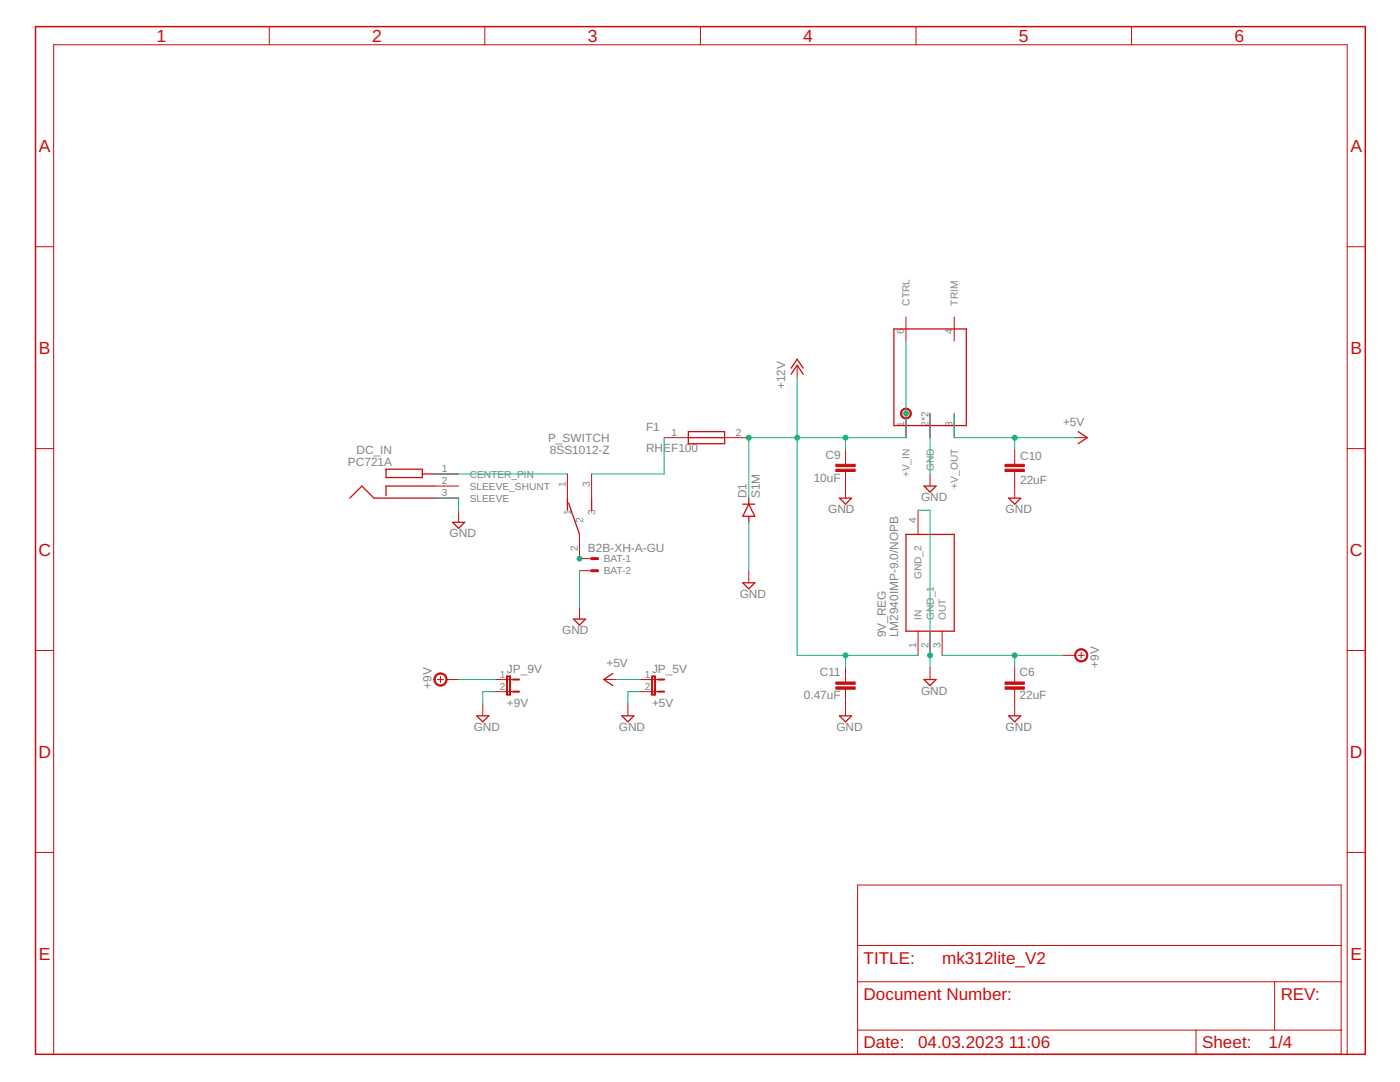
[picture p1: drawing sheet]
<svg xmlns="http://www.w3.org/2000/svg" width="279mm" height="216mm" viewBox="0 0 279 216" stroke-linecap="round" stroke-linejoin="round" font-family="sans-serif">
<g fill="none" stroke="#c90d0c" stroke-width=".25">
<path d="M157.9 74.7l1.2-1.8 1.2 1.8M157.9 73.5l1.2-1.8 1.2 1.8M178.4 65.6h14.4v19.3h-14.4zM69.8 99.4l2.4-2.4 2.4 2.4h12.1M77 93.6h7.3v1.7h-7.3zM84.3 94.6h2.4M86.7 97h-9.7v1.9M113.2 99.4v2.4M118.1 99.4v2.4M137.4 86.1h7.2v2.4h-7.2zM137.4 87.3h7.2M149.4 99.4v1.2"/>
<path d="M167.5 99.4h2.4l-1.2 1.2zM184.4 97h2.4l-1.2 1.2zM201.3 99.4h2.4l-1.2 1.2zM215.2 86.1l1.8 1.2-1.8 1.2M90.3 104.2h2.4l-1.2 1.2zM113.5 100.4l2.2 6.2M148.2 100.6h2.4M148.2 116.3h2.4l-1.2 1.2zM149.4 100.6l1.2 2.4h-2.4zM149.4 103v1.2M180.8 106.6h9.6v19.3h-9.6zM114.4 123.5h2.5l-1.2 1.2z"/>
<path d="M122.3 134.4l-1.8 1.2 1.8 1.2M184.4 135.6h2.4l-1.2 1.2zM95.1 142.8h2.5l-1.2 1.2zM124.1 142.8h2.4l-1.2 1.2zM167.5 142.8h2.4l-1.2 1.2zM201.3 142.8h2.4l-1.2 1.2z"/>
</g>
<g fill="none" stroke="#c90d0c" stroke-width=".2">
<path d="M53.7 5.3v3.6M96.8 5.3v3.6M139.8 5.3v3.6M182.8 5.3v3.6M225.8 5.3v3.6M7.1 49.2h3.6M268.9 49.2h3.6M159.1 72.9v2.4M180.8 63.2v4.9M190.4 63.2v4.9M7.1 89.5h3.6M86.7 94.6h4.8"/>
<path d="M86.7 97h4.8M86.7 99.4h4.8M113.2 94.6v4.8M118.1 94.6v4.8M132.5 87.3h4.9M144.6 87.3h4.8M168.7 89.7v2.9M168.7 94.1v5.3M180.8 82.5v4.8M185.6 82.5v4.8M185.6 94.6v2.4M190.4 82.5v4.8"/>
<path d="M202.5 89.7v2.9M202.5 94.1v5.3M214.6 87.3h2.4M268.9 89.5h3.6M91.5 101.8v2.4M115.7 106.6v4.9h2.4M115.7 113.9h2.4M149.4 113.9v2.4M183.2 101.8v4.8M7.1 129.8h3.6M87.3 135.6h1.2M87.9 135v1.2"/>
<path d="M89.1 135.6h2.4M98.8 135.6h3.6M98.8 138h3.6M115.7 121.1v2.4M120.5 135.6h2.4M127.7 135.6h3.6M127.7 138h3.6M168.7 133.2v2.9M168.7 137.5v5.3M183.2 125.9v4.9M185.6 125.9v4.9M185.6 133.2v2.4"/>
<path d="M188 125.9v4.9M202.5 133.2v2.9M202.5 137.5v5.3M212.2 130.8h2.4M215.2 130.8h1.2M215.8 130.2v1.2M268.9 129.8h3.6M96.4 140.4v2.4M125.3 140.4v2.4M7.1 170.1h3.6M171.2 176.6h96.5v33.8h-96.5zM268.9 170.1h3.6"/>
<path d="M171.2 195.9h96.5M171.2 188.7h96.5M254.4 195.9v9.6M10.7 210.4v-201.5h258.2v201.5M171.2 205.5h96.5M238.7 205.5v4.9"/>
</g>
<g fill="#c90d0c" stroke="#c90d0c" stroke-width=".2">
<path d="M200.6 137.1h3.8v.4h-3.8z"/>
<path d="M200.6 136.1h3.8v.4h-3.8z"/>
<path d="M166.8 93.6h3.9v.5h-3.9z"/>
<path d="M166.8 92.6h3.9v.5h-3.9z"/>
<path d="M166.8 137.1h3.9v.4h-3.9z"/>
<path d="M166.8 136.1h3.9v.4h-3.9z"/>
<path d="M200.6 93.6h3.8v.5h-3.8z"/>
<path d="M200.6 92.6h3.8v.5h-3.8z"/>
</g>
<g fill="#c90d0c" stroke="#c90d0c" stroke-width=".2">
<path d="M214.8 129.8a1.32 1.32 0 0 1 2.1 .3 1.32 1.32 0 0 1-.8 1.9 1.32 1.32 0 0 1-1.6-1.2h.2a1.08 1.08 0 0 1 1.5-1.1 1.08 1.08 0 0 1 .3 1.9 1.08 1.08 0 0 1-1.8-.6v-.2h-.2z" fill-rule="evenodd"/>
<path d="M87 134.6a1.33 1.33 0 0 1 2.1 .3 1.33 1.33 0 0 1-.8 1.9 1.33 1.33 0 0 1-1.7-1.2h.2a1.08 1.08 0 0 1 1.5-1 1.08 1.08 0 0 1 .3 1.8 1.08 1.08 0 0 1-1.7-.5l-.1-.3h-.2z" fill-rule="evenodd"/>
<path d="M180.1 81.7a1.09 1.09 0 0 1 1.7 .3 1.09 1.09 0 0 1-.8 1.6 1.09 1.09 0 0 1-1.3-1.1h.3a.85 .85 0 0 1 1.2-.7 .85 .85 0 0 1 .1 1.4 .85 .85 0 0 1-1.3-.4v-.3h-.3z" fill-rule="evenodd"/>
</g>
<path d="M7.1 5.3h265.4v205.1h-265.4z" fill="none" stroke="#c90d0c" stroke-width=".3"/>
<path d="M101.2 135h.6v3.6h-.6zM102.4 135.6h1.2M102.4 138h1.2M130.1 135h.6v3.6h-.6zM131.3 135.6h1.2M131.3 138h1.2" fill="none" stroke="#c90d0c" stroke-width=".4"/>
<path d="M118.1 113.9h1.2M118.1 111.5h1.2" fill="none" stroke="#c90d0c" stroke-width=".59"/>
<g fill="none" stroke="#0dab76" stroke-width=".2">
<path d="M159.1 75.3v55.5h24.1M180.8 68.1v19.2h-31.4v12.1M86.7 99.4h4.8v2.4M86.7 94.6h26.5M132.5 87.3v7.3h-14.4M168.7 87.3v2.4M185.6 82.5v12.1M190.4 82.5v4.8h24.2M202.5 87.3v2.4M115.7 113.9v7.2M149.4 104.2v9.7M183.2 101.8h2.4v31.4"/>
<path d="M91.5 135.6h7.3M98.8 138h-2.4v2.4M122.9 135.6h4.8M127.7 138h-2.4v2.4M168.7 130.8v2.4M188 130.8h24.2M202.5 130.8v2.4"/>
</g>
<g fill="#0dab76" stroke="#0dab76" stroke-width=".2">
<circle cx="185.6" cy="130.8" r=".49"/>
<circle cx="159.1" cy="87.3" r=".49"/>
<circle cx="168.7" cy="87.3" r=".49"/>
<circle cx="168.7" cy="130.8" r=".49"/>
<circle cx="149.4" cy="87.3" r=".49"/>
<circle cx="180.8" cy="82.5" r=".49"/>
<circle cx="202.5" cy="87.3" r=".49"/>
<circle cx="202.5" cy="130.8" r=".49"/>
<circle cx="115.7" cy="111.5" r=".49"/>
</g>
<g font-size="3.5" fill="#c90d0c">
<text x="31.2" y="8.4">1</text>
<text x="74.3" y="8.4">2</text>
<text x="117.3" y="8.4">3</text>
<text x="160.3" y="8.4">4</text>
<text x="203.3" y="8.4">5</text>
<text x="246.4" y="8.4">6</text>
<text x="7.7" y="30.3">A</text>
<text x="269.5" y="30.3">A</text>
<text x="7.7" y="70.6">B</text>
<text x="269.5" y="70.6">B</text>
<text x="7.7" y="110.9">C</text>
<text x="269.4" y="110.9">C</text>
<text x="7.7" y="151.2">D</text>
<text x="269.4" y="151.2">D</text>
<text x="7.7" y="191.5">E</text>
<text x="269.5" y="191.5">E</text>
</g>
<g font-size="3.4" fill="#c90d0c">
<text x="172.4" y="192.3">TITLE:</text>
<text x="188" y="192.3">mk312lite_V2</text>
<text x="172.4" y="199.5">Document Number:</text>
<text x="255.6" y="199.5">REV:</text>
<text x="172.4" y="209.2">Date:</text>
<text x="183.2" y="209.2">04.03.2023</text>
<text x="201.3" y="209.2">11:06</text>
<text x="239.9" y="209.2">Sheet:</text>
<text x="253.2" y="209.2">1/4</text>
</g>
<g font-size="2.4" fill="#808080">
<text x="156.7" y="77.7" transform="rotate(-90 156.7 77.7)">+12V</text>
<text x="109.4" y="88.2">P_SWITCH</text>
<text x="128.9" y="86">F1</text>
<text x="212.2" y="84.9">+5V</text>
<text x="69.4" y="93">PC721A</text>
<text x="71.1" y="90.6">DC_IN</text>
<text x="109.7" y="90.6">8SS1012-Z</text>
<text x="128.9" y="90.1">RHEF100</text>
<text x="164.7" y="91.6">C9</text>
<text x="203.6" y="91.7">C10</text>
<text x="149" y="99.4" transform="rotate(-90 149 99.4)">D1</text>
<text x="151.6" y="99.4" transform="rotate(-90 151.6 99.4)">S1M</text>
<text x="162.4" y="96.1">10uF</text>
<text x="183.8" y="100">GND</text>
<text x="203.6" y="96.5">22uF</text>
<text x="89.7" y="107.2">GND</text>
<text x="165.3" y="102.4">GND</text>
<text x="200.7" y="102.4">GND</text>
<text x="117.3" y="110.1">B2B-XH-A-GU</text>
<text x="147.6" y="119.3">GND</text>
<text x="112.2" y="126.5">GND</text>
<text x="176.8" y="127.1" transform="rotate(-90 176.8 127.1)">9V_REG</text>
<text x="179.2" y="127.1" transform="rotate(-90 179.2 127.1)">LM2940IMP-9.0/NOPB</text>
<text x="86.1" y="137.4" transform="rotate(-90 86.1 137.4)">+9V</text>
<text x="101.2" y="134.4">JP_9V</text>
<text x="121" y="133.2">+5V</text>
<text x="130.1" y="134.4">JP_5V</text>
<text x="163.6" y="135">C11</text>
<text x="203.5" y="135">C6</text>
<text x="219.3" y="133.2" transform="rotate(-90 219.3 133.2)">+9V</text>
<text x="101.2" y="141">+9V</text>
<text x="130.1" y="141">+5V</text>
<text x="160.4" y="139.6">0.47uF</text>
<text x="183.8" y="138.6">GND</text>
<text x="203.5" y="139.6">22uF</text>
<text x="94.5" y="145.8">GND</text>
<text x="123.5" y="145.8">GND</text>
<text x="166.9" y="145.8">GND</text>
<text x="200.7" y="145.8">GND</text>
</g>
<g font-size="2" fill="#808080">
<text x="181.5" y="61" transform="rotate(-90 181.5 61)">CTRL</text>
<text x="191.2" y="61" transform="rotate(-90 191.2 61)">TRIM</text>
<text x="180.5" y="66.6" transform="rotate(-90 180.5 66.6)">6</text>
<text x="190.1" y="66.6" transform="rotate(-90 190.1 66.6)">4</text>
<text x="134" y="87">1</text>
<text x="146.8" y="87">2</text>
<text x="180.5" y="85.1" transform="rotate(-90 180.5 85.1)">1</text>
<text x="185.3" y="85.1" transform="rotate(-90 185.3 85.1)">2*2</text>
<text x="190.1" y="85.1" transform="rotate(-90 190.1 85.1)">3</text>
<text x="88.2" y="94.2">1</text>
<text x="93.8" y="95.3">CENTER_PIN</text>
<text x="181.5" y="95.3" transform="rotate(-90 181.5 95.3)">+V_IN</text>
<text x="186.3" y="94.1" transform="rotate(-90 186.3 94.1)">GND</text>
<text x="88.2" y="96.7">2</text>
<text x="88.2" y="99.1">3</text>
<text x="93.8" y="97.7">SLEEVE_SHUNT</text>
<text x="93.8" y="100.1">SLEEVE</text>
<text x="112.9" y="97.2" transform="rotate(-90 112.9 97.2)">1</text>
<text x="117.7" y="97.2" transform="rotate(-90 117.7 97.2)">3</text>
<text x="191.2" y="97.5" transform="rotate(-90 191.2 97.5)">+V_OUT</text>
<text x="114" y="102.7" transform="rotate(-90 114 102.7)">1</text>
<text x="116.4" y="104.4" transform="rotate(-90 116.4 104.4)">2</text>
<text x="118.8" y="102.7" transform="rotate(-90 118.8 102.7)">3</text>
<text x="182.9" y="104.4" transform="rotate(-90 182.9 104.4)">4</text>
<text x="115.3" y="110" transform="rotate(-90 115.3 110)">2</text>
<text x="120.5" y="112.2">BAT-1</text>
<text x="120.5" y="114.6">BAT-2</text>
<text x="183.9" y="115.6" transform="rotate(-90 183.9 115.6)">GND_2</text>
<text x="183.9" y="123.7" transform="rotate(-90 183.9 123.7)">IN</text>
<text x="186.3" y="123.7" transform="rotate(-90 186.3 123.7)">GND_1</text>
<text x="188.8" y="123.7" transform="rotate(-90 188.8 123.7)">OUT</text>
<text x="182.9" y="129.3" transform="rotate(-90 182.9 129.3)">1</text>
<text x="185.3" y="129.3" transform="rotate(-90 185.3 129.3)">2</text>
<text x="187.7" y="129.3" transform="rotate(-90 187.7 129.3)">3</text>
<text x="99.7" y="135.3">1</text>
<text x="99.7" y="137.7">2</text>
<text x="128.7" y="135.3">1</text>
<text x="128.7" y="137.7">2</text>
</g>
</svg>
